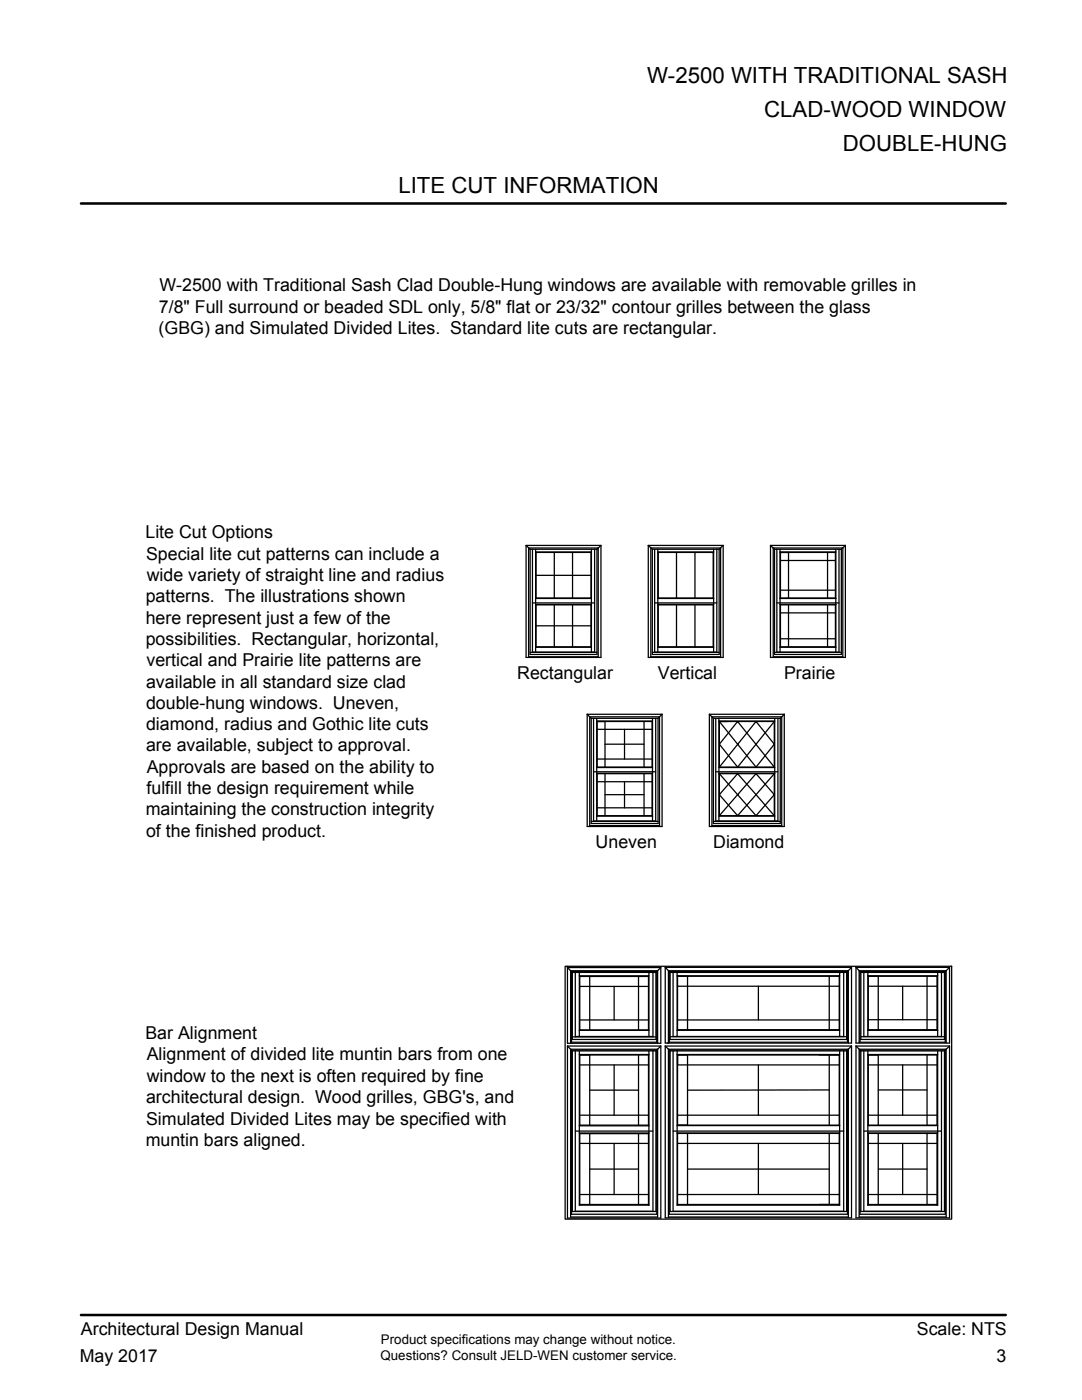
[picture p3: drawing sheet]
<svg xmlns="http://www.w3.org/2000/svg" width="216mm" height="279mm" viewBox="0 0 216 279" stroke-linecap="round" stroke-linejoin="round" font-family="sans-serif">
<g fill="none" stroke="#000" stroke-width=".25">
<path d="M105 108.9v22.3h14.9v-22.3M105 108.9h14.9M105 108.9l.8 .7M105.8 109.6v21h13.3v-21M105.8 109.6h13.3M106.2 109.6v20.6M106.9 109.6v20.5M107 110.3v9.1M107 110.3l-.1-.1h11.1l-.1 .1M107 110.3h10.9M107 119.4h10.9M107 119.4h-.1h11.1h-.1"/>
<path d="M107 114.8h10.9M110.6 110.3v9.1M114.2 110.3v9.1M117.9 110.3v9.1M118 109.6v20.5M118.6 109.6v20.6M119.9 108.9l-.8 .7M129.4 108.9h14.9M129.4 108.9v22.3h14.9v-22.3M129.4 108.9l.8 .7M130.2 109.6h13.3M130.2 109.6v21h13.3v-21"/>
<path d="M130.6 109.6v20.6M131.3 109.6v20.5M131.3 110.3v-.1h11.1l-.1 .1M131.3 110.3h11M131.3 119.4h11M131.3 119.4h11.1h-.1M131.3 110.3v9.1M135 110.3v9.1M138.7 110.3v9.1M142.3 110.3v9.1M142.4 109.6v20.5M143 109.6v20.6"/>
<path d="M144.3 108.9l-.8 .7M153.7 108.9h15M153.7 108.9v22.3h15v-22.3M153.7 108.9l.8 .7M154.5 109.6h13.4M154.5 109.6v21h13.4v-21M155 109.6v20.6M155.6 109.6v20.5M155.7 110.3l-.1-.1h11.2l-.1 .1M155.7 110.3h11M155.7 119.4h11M155.7 119.4h-.1h11.2h-.1"/>
<path d="M155.7 110.3v9.1M155.7 117.8h11M155.7 111.9h11M157.3 110.3v9.1M165.1 110.3v9.1M166.7 110.3v9.1M166.8 109.6v20.5M167.4 109.6v20.6M168.7 108.9l-.8 .7M105.5 131.2v-21.8h13.9v21.8M105.5 131.1h13.9M105.8 130.2h13.3"/>
<path d="M106.2 120.3h12.4M106.2 130.1h12.4M107 120.7v8.4M107 120.7l-.1-.1h11.1l-.1 .1M107 120.7h10.9M107 129.1h10.9M107 129.1l-.1 .1h11.1l-.1-.1M107 124.9h10.9M110.6 120.7v8.4M114.2 120.7v8.4M117.9 120.7v8.4M129.9 131.2v-21.8h13.9v21.8"/>
<path d="M129.9 131.1h13.9M130.2 130.2h13.3M130.6 120.3h12.4M130.6 130.1h12.4M131.3 120.7v-.1h11.1l-.1 .1M131.3 120.7h11M131.3 129.1h11M131.3 129.1v.1h11.1l-.1-.1M131.3 120.7v8.4M135 120.7v8.4M138.7 120.7v8.4M142.3 120.7v8.4"/>
<path d="M154.3 131.2v-21.8h13.9v21.8M154.3 131.1h13.9M154.5 130.2h13.4M155 120.3h12.4M155 130.1h12.4M155.7 120.7l-.1-.1h11.2l-.1 .1M155.7 120.7h11M155.7 129.1h11M155.7 129.1l-.1 .1h11.2l-.1-.1M155.7 120.7v8.4M155.7 127.5h11M155.7 122.3h11"/>
<path d="M157.3 120.7v8.4M165.1 120.7v8.4M166.7 120.7v8.4M117.2 142.6v22.3h14.9v-22.3M117.2 142.6h14.9M117.2 142.6l.8 .8M118 143.4v21h13.3v-21M118 143.4h13.3M118.4 143.4v20.5M118.4 154h12.4M119.1 143.4v20.4M119.2 144v9.1"/>
<path d="M119.2 154.4v8.4M119.2 144l-.1-.1h11.1l-.1 .1M119.2 144h10.9M119.2 153.1h10.9M119.2 153.1l-.1 .1h11.1l-.1-.1M119.2 154.4l-.1-.1h11.1l-.1 .1M119.2 154.4h10.9M119.2 151.5h10.9M119.2 145.6h10.9M119.2 156h10.9M120.7 144v9.1M120.7 154.4v8.4"/>
<path d="M120.7 148.5h7.8M120.7 158.6h7.8M124.6 145.6v5.9M124.6 156v5.2M128.5 144v9.1M128.5 154.4v8.4M130.1 144v9.1M130.1 154.4v8.4M130.2 143.4v20.4M130.8 143.4v20.5M132.1 142.6l-.8 .8M141.5 142.6h15"/>
<path d="M141.5 142.6v22.3h15v-22.3M141.5 142.6l.9 .8M142.4 143.4h13.3M142.4 143.4v21h13.3v-21M142.8 154h12.4M142.8 143.4v20.5M143.5 143.4v20.4M143.5 154.4l3.7 4.2-3.7 4.2M143.5 144l7.4 9.1 3.6-4.6-3.6-4.5-7.4 9.1M143.5 144v9.1M143.5 154.4v8.4M143.5 144v-.1h11.1l-.1 .1"/>
<path d="M143.5 144h11M143.5 153.1h11M143.5 153.1v.1h11.1l-.1-.1M143.5 154.4v-.1h11.1l-.1 .1M143.5 154.4h11M147.2 154.4l3.7 4.2-3.7 4.2-3.7-4.2zM150.9 154.4l3.6 4.2-3.6 4.2-3.7-4.2zM154.5 154.4l-3.6 4.2 3.6 4.2M154.5 144l-7.3 9.1-3.7-4.6 3.7-4.5 7.3 9.1M154.5 144v9.1M154.5 154.4v8.4M154.6 143.4v20.4"/>
<path d="M155.2 143.4v20.5M156.5 142.6l-.8 .8M117.7 164.9v-21.8h13.9v21.8M117.7 164.8h13.9M118 163.9h13.3M118.4 163.8h12.4M119.2 162.8h10.9M119.2 162.8l-.1 .1h11.1l-.1-.1M119.2 161.2h10.9M142.1 164.9v-21.8h13.9v21.8M142.1 164.8h13.9M142.4 163.9h13.3"/>
<path d="M142.8 163.8h12.4M143.5 162.8h11M143.5 162.8v.1h11.1l-.1-.1M112.8 192.8h77.1v50.5h-77.1zM113.2 192.8v15.4h18.7v-15.1M114.2 194.1h16.7M114.2 194.1v13.3M114.8 194.1v12.8M115.6 194.1v12.8M115.7 194.9l-.1-.2h13.9l-.1 .2M115.7 194.9v10.6M115.7 194.9h13.7"/>
<path d="M115.7 196.9h13.7M117.7 194.9v10.6M122.5 196.9v6.7M127.4 194.9v10.6M129.4 194.9v10.6M129.5 194.1v12.8M130.3 194.1v12.8M130.9 194.1v13.3M131.9 193.1h-18.7l1 1M131.9 193.1l-1 1M132.7 193.1h37.2M132.7 193.1v15.1h37.2v-15.1"/>
<path d="M132.7 193.1l1 1M133.7 194.1h35.2M133.7 194.1v13.3M134.3 194.1v12.8M135.1 194.1v12.8M135.2 194.8l-.1-.1h32.4v.1M135.2 194.8h32.3M135.2 194.8v10.7M135.2 196.8h32.3M137.2 194.8v10.7M151.3 196.8v6.8M165.5 194.8v10.7"/>
<path d="M167.5 194.8v10.7M167.5 194.1v12.8M168.3 194.1v12.8M168.9 194.1v13.3M169.9 193.1l-1 1M170.8 193.1v15.1h18.7v-15.1M170.8 193.1h18.7M170.8 193.1l1 1M171.8 194.1v13.3M171.8 194.1h16.7M172.4 194.1v12.8M173.2 194.1v12.8"/>
<path d="M173.3 194.8v10.7M173.3 194.8l-.1-.1h13.9l-.1 .1M173.3 194.8h13.7M173.3 196.8h13.7M175.2 194.8v10.7M180.1 196.8v6.7M185 194.8v10.7M187 194.8v10.7M187.1 194.1v12.8M187.9 194.1v12.8M188.5 194.1v13.3M189.5 193.1l-1 1"/>
<path d="M113.2 208.8h18.7M113.2 208.8v34.3h18.7v-34.3M113.2 208.8l1 .9M113.9 208.2v-14.5h17.3v14.5M113.9 208h17.3M113.9 209.4h17.3v33.5h-17.3zM114 208v-14.1h17v14.1M114 207.4h17M114 209.6h17v32.7h-17zM114.2 206.9h16.7M114.2 209.7h16.7M114.2 209.7v32.1h16.7v-32.1"/>
<path d="M114.8 206.9h15.5M114.8 209.7v32h15.5v-32M115.6 209.7v30.8M115.7 210.5v14.1M115.7 205.5h13.7M115.7 205.5l-.1 .1h13.9l-.1-.1M115.7 210.5h-.1h13.9h-.1M115.7 210.5h13.7M115.7 212.5h13.7M115.7 203.6h13.7M117.7 210.5v14.1M117.7 217.6h9.7"/>
<path d="M122.5 212.5v10.1M127.4 210.5v14.1M129.4 210.5v14.1M129.5 209.7v30.8M131.9 208.8l-1 .9M132.7 208.8v34.2h37.2v-34.2M132.7 208.8h37.2M132.7 208.8l1 .9M133.4 208.2v-14.5h35.9v14.5M133.4 208h35.9M133.4 209.4h35.9v33.5h-35.9zM133.5 208v-14.1h35.6v14.1"/>
<path d="M133.5 207.4h35.6M133.5 209.6h35.6v32.7h-35.6zM133.7 206.9h35.2M133.7 209.7v32.1h35.2v-32.1M133.7 209.7h35.2M134.3 206.9h34M134.3 209.7v32h34v-32M135.1 209.7v30.8M135.2 210.5v14.1M135.2 205.5h32.3M135.2 205.5l-.1 .1h32.4v-.1M135.2 210.5v2h32.3"/>
<path d="M135.2 210.5h-.1h32.4M135.2 210.5h32.3M135.2 203.6h32.3M137.2 210.5v14.1M151.3 212.5v10.1M165.5 217.5l-28.3 .1M165.5 210.5v14.1M167.5 210.5v14.1M167.5 209.7v30.8M169.9 208.8l-1 .9M170.8 208.8v34.2h18.7v-34.2M170.8 208.8h18.7"/>
<path d="M170.8 208.8l1 .9M171.4 208.2v-14.5h17.4v14.5M171.4 209.4h17.4v33.5h-17.4zM171.4 208h17.4M171.6 208v-14.1h17v14.1M171.6 209.6h17v32.7h-17zM171.6 207.4h17M171.8 209.7v32.1h16.7v-32.1M171.8 206.9h16.7M171.8 209.7h16.7M172.4 209.7v32h15.5v-32M172.4 206.9h15.5"/>
<path d="M173.2 209.7v30.8M173.3 210.5v14.1M173.3 205.5h13.7M173.3 205.5l-.1 .1h13.9l-.1-.1M173.3 210.5h-.1h13.9h-.1M173.3 210.5h13.7M173.3 212.5h13.7M173.3 203.5h13.7M175.2 210.5v14.1M175.2 217.5h9.8M180.1 212.5v10.1M185 210.5v14.1"/>
<path d="M187 210.5v14.1M187.1 209.7v30.8M189.5 208.8l-1 .9M114.8 225.7h15.5M115.7 224.6h13.7M115.7 226.2l-.1-.1h13.9l-.1 .1M115.7 226.2v14.2M115.7 224.6l-.1 .1h13.9l-.1-.1M115.7 226.2h13.7M115.7 222.6h13.7M115.7 228.2h13.7M115.7 238.4h13.7"/>
<path d="M117.7 226.2v14.2M117.7 233.3h9.7M122.5 228.2v10.2M127.4 226.2v14.2M129.4 226.2v14.2M134.3 225.7h34M135.2 226.2v14.2M135.2 224.6h32.3M135.2 224.6h-.1h32.4M135.2 226.2l-.1-.1h32.4v.1M135.2 226.2h32.3M135.2 222.6h32.3"/>
<path d="M135.2 228.2h32.3M135.2 238.4h32.3M137.2 233.3h28.3M137.2 226.2v14.2M151.3 228.2v10.2M165.5 226.2v14.2M167.5 226.2v14.2M172.4 225.7h15.5M173.3 226.2v14.2M173.3 224.6h13.7M173.3 224.6h-.1h13.9h-.1M173.3 226.2l-.1-.1h13.9l-.1 .1"/>
<path d="M173.3 226.2h13.7M173.3 222.6h13.7M173.3 228.2h13.7M173.3 238.4h13.7M175.2 226.2v14.2M175.2 233.3h9.8M180.1 228.2v10.2M185 226.2v14.2M187 226.2v14.2M115.6 240.5h13.9M115.7 240.4h13.7M115.7 240.4l-.1 .1"/>
<path d="M129.4 240.4l.1 .1M135.1 240.5h32.4M135.2 240.4h32.3M135.2 240.4l-.1 .1M167.5 240.4v.1M173.2 240.5h13.9M173.3 240.4h13.7M173.3 240.4l-.1 .1M187 240.4l.1 .1"/>
</g>
<path d="M16.2 40.6h184.5M16.2 262.4h184.5" fill="none" stroke="#000" stroke-width=".51"/>
<g font-size="4.4">
<text x="129.1" y="16.7">W-2500 WITH TRADITIONAL SASH</text>
<text x="152.5" y="23.3">CLAD-WOOD WINDOW</text>
<text x="168.2" y="30.1">DOUBLE-HUNG</text>
<text x="79.5" y="38.5">LITE CUT INFORMATION</text>
</g>
<g font-size="3.5">
<text x="31.8" y="58.1">W-2500 with Traditional Sash Clad Double-Hung windows are available with removable grilles in</text>
<text x="31.7" y="62.4">7/8&quot; Full surround or beaded SDL only, 5/8&quot; flat or 23/32&quot; contour grilles between the glass</text>
<text x="31.7" y="66.7">(GBG) and Simulated Divided Lites. Standard lite cuts are rectangular.</text>
<text x="29" y="107.5">Lite Cut Options</text>
<text x="29.2" y="111.7">Special lite cut patterns can include a</text>
<text x="29.3" y="116">wide variety of straight line and radius</text>
<text x="29.1" y="120.2">patterns. The illustrations shown</text>
<text x="29.1" y="124.5">here represent just a few of the</text>
<text x="29.1" y="128.7">possibilities. Rectangular, horizontal,</text>
<text x="29.2" y="137.2">available in all standard size clad</text>
<text x="29.2" y="133">vertical and Prairie lite patterns are</text>
<text x="103.2" y="135.5">Rectangular</text>
<text x="131.3" y="135.5">Vertical</text>
<text x="156.4" y="135.5">Prairie</text>
<text x="29.2" y="141.4">double-hung windows. Uneven,</text>
<text x="29.2" y="145.7">diamond, radius and Gothic lite cuts</text>
<text x="29.2" y="150">are available, subject to approval.</text>
<text x="29.3" y="154.2">Approvals are based on the ability to</text>
<text x="29.2" y="158.5">fulfill the design requirement while</text>
<text x="29.1" y="162.7">maintaining the construction integrity</text>
<text x="29.2" y="167">of the finished product.</text>
<text x="118.9" y="169.3">Uneven</text>
<text x="142.3" y="169.3">Diamond</text>
<text x="29" y="207.3">Bar Alignment</text>
<text x="29.3" y="211.6">Alignment of divided lite muntin bars from one</text>
<text x="29.3" y="215.9">window to the next is often required by fine</text>
<text x="29.2" y="220.1">architectural design. Wood grilles, GBG's, and</text>
<text x="29.2" y="224.4">Simulated Divided Lites may be specified with</text>
<text x="29.1" y="228.7">muntin bars aligned.</text>
<text x="16.2" y="266.5">Architectural Design Manual</text>
<text x="183" y="266.5">Scale: NTS</text>
<text x="15.9" y="271.8">May 2017</text>
<text x="198.9" y="271.8">3</text>
</g>
<g font-size="2.7">
<text x="76" y="268.2">Product specifications may change without notice.</text>
<text x="75.9" y="271.4">Questions? Consult JELD-WEN customer service.</text>
</g>
</svg>
